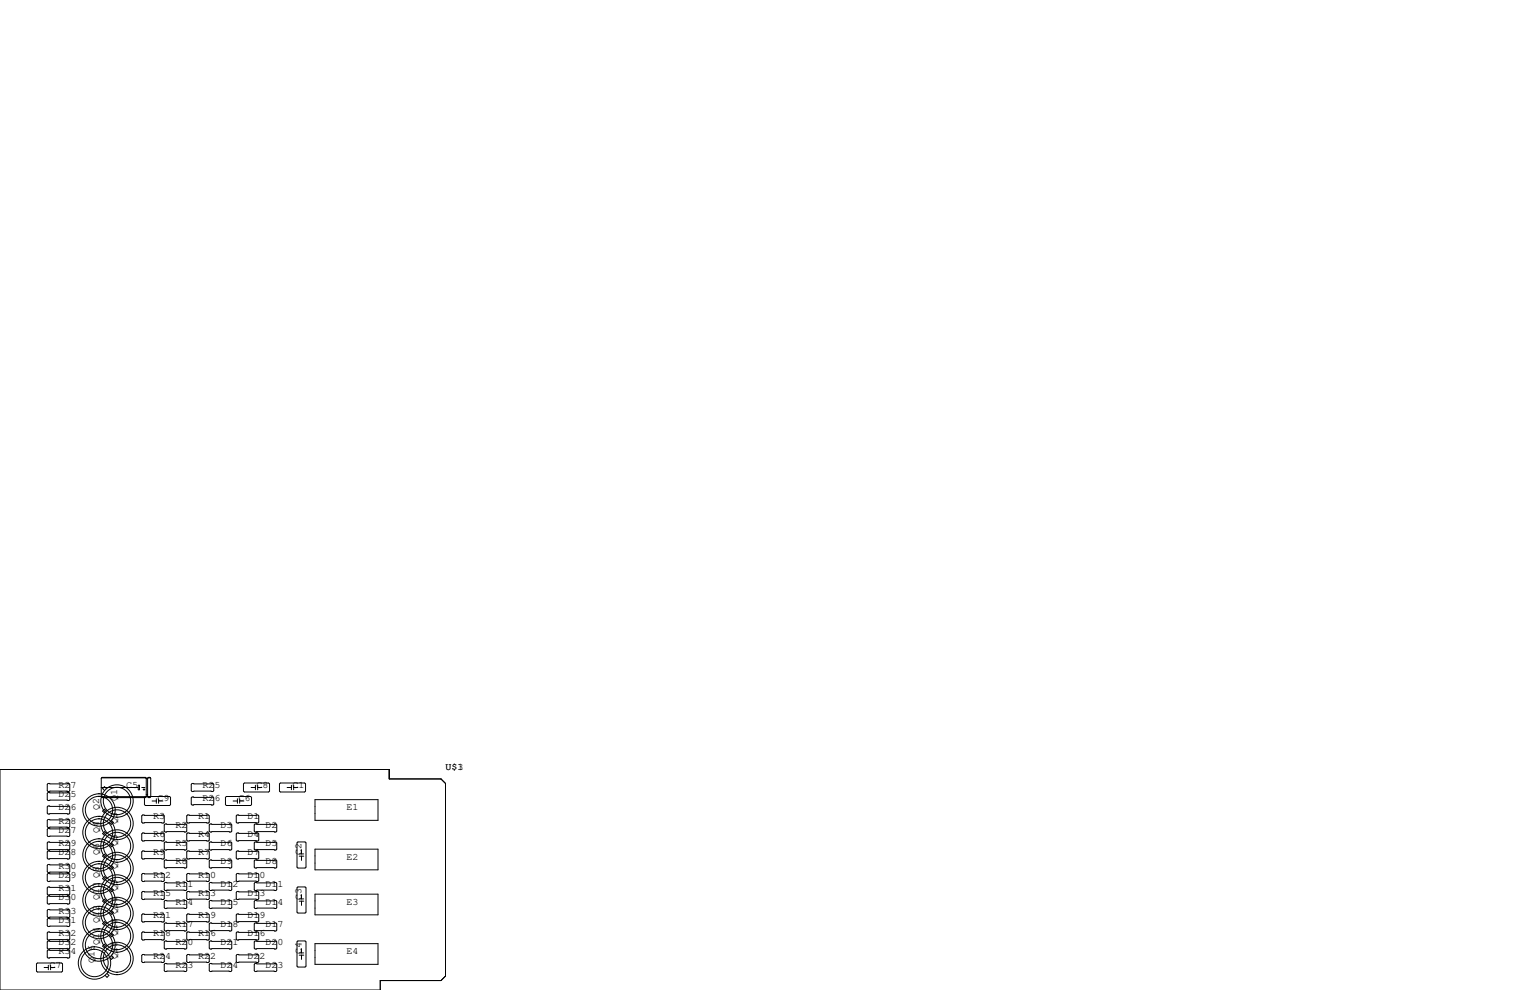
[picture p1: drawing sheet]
<svg xmlns="http://www.w3.org/2000/svg" width="432mm" height="279mm" viewBox="0 0 432 279" stroke-linecap="round" stroke-linejoin="round" font-family="sans-serif">
<g fill="none" stroke="#000" stroke-width=".28">
<path d="M0 217.2h109.9v2.6h14.6l1.2 1.3v54.4l-1.2 1.2h-17.2v2.7h-107.3zM28.7 219.5h12.4M41 219.4h-12.2l-.2 .2v5.3M41 219.4l.3 .2M41 219.4h-12.2M41.3 219.6v5.3l-.3 .2h-12.2l-.2-.2M41.3 219.6h.4M41.3 219.8h.4M41.3 219.7h.4M41.7 219.6v5.3l.2 .2h.4l.2-.2M41.8 219.5h.6M42.3 219.4l.2 .2v5.3"/>
<path d="M42.3 219.4h-.4l-.2 .2M42.3 219.4h-.4M13.6 237.6h5.8l.3 .3v1.7l-.3 .3h-5.8l-.3-.3v-1.7zM13.6 221.1h5.8l.3 .3v1.7l-.3 .3h-5.8l-.3-.3v-1.7zM13.6 231.3h5.8l.3 .2v1.8l-.3 .3h-5.8l-.3-.3v-1.8zM13.6 233.8h5.8l.3 .3v1.7l-.3 .3h-5.8l-.3-.3v-1.7zM13.6 227.5h5.8l.3 .2v1.8l-.3 .2h-5.8l-.3-.2v-1.8zM13.6 223.6h5.8l.3 .3v1.8l-.3 .2h-5.8l-.3-.2v-1.8zM28.6 222.2h10.3M28.6 224.9h13.9M28.8 225h12.2M30 222.6l-.5-.6-.5 .6 .5 .5"/>
<path d="M30 228.9l-.5-.5-.5 .5 .5 .5M30 235.3l-.5-.6-.5 .6 .5 .5M31.5 231.6l.5 .5-.5 .5-.6-.5M31.5 237.9l.5 .6-.5 .5-.6-.5M39 221.6h.4v1.3h-.4zM40 222.2h.9M40.3 230h5.8l.3 .3v1.7l-.3 .3h-5.8l-.3-.3v-1.7zM40.3 235.1h5.8l.3 .2v1.8l-.3 .3h-5.8l-.3-.3v-1.8zM40.4 222.8h.5M40.6 222.6v.5M40.8 225l.2-.2h6.9l.2 .2v2.1l-.2 .2h-6.9l-.2-.2zM41.3 224.3h.4"/>
<path d="M41.4 224.7h.1M41.9 225h.4M42.9 226.1h1.2M44.1 225.4v1.3M44.8 225.4v1.3M44.8 226.1h1.2M46.6 237.6h5.9l.2 .3v1.7l-.2 .3h-5.9l-.2-.3v-1.7zM46.6 232.5h5.9l.2 .3v1.8l-.2 .2h-5.9l-.2-.2v-1.8zM53 230h5.8l.3 .3v1.7l-.3 .3h-5.8l-.3-.3v-1.7zM53 235.1h5.8l.3 .2v1.8l-.3 .3h-5.8l-.3-.3v-1.8zM54.2 224.9h5.9l.2 .3v1.7l-.2 .3h-5.9l-.2-.3v-1.7zM54.2 221.1h5.9l.2 .3v1.7l-.2 .3h-5.9l-.2-.3v-1.7z"/>
<path d="M59.3 237.6h5.9l.2 .3v1.7l-.2 .3h-5.9l-.2-.3v-1.7zM59.3 232.5h5.9l.2 .3v1.8l-.2 .2h-5.9l-.2-.2v-1.8zM63.6 225l.3-.2h6.8l.3 .2v2.1l-.3 .2h-6.8l-.3-.2zM65.8 226.1h1.2M66.9 230h5.9l.2 .3v1.7l-.2 .3h-5.9l-.2-.3v-1.7zM66.9 235.1h5.9l.2 .2v1.8l-.2 .3h-5.9l-.2-.3v-1.8zM67 225.4v1.3M67.6 226.1h1.2M67.6 225.4v1.3M68.7 221.2l.3-.2h6.8l.3 .2v2.1l-.3 .2h-6.8l-.3-.2zM70.9 222.2h1.2M72 237.6h5.9l.2 .3v1.7l-.2 .3h-5.9l-.2-.3v-1.7z"/>
<path d="M72 232.5h5.9l.2 .3v1.8l-.2 .2h-5.9l-.2-.2v-1.8zM72.1 221.6v1.3M72.7 222.2h1.2M72.7 221.6v1.3M78.9 221.2l.2-.2h6.9l.2 .2v2.1l-.2 .2h-6.9l-.2-.2zM81 222.2h1.2M82.2 221.6v1.3M82.9 222.2h1.2M82.9 221.6v1.3M84.1 237.6h2l.3 .3v6.8l-.3 .3h-2l-.3-.3v-6.8zM85.1 239.8v1.2M88.9 225.7h17.8v5.8h-17.8z"/>
<path d="M88.9 239.6h17.8v5.9h-17.8zM13.6 256.7h5.8l.3 .2v1.8l-.3 .3h-5.8l-.3-.3v-1.8zM13.6 240.2h5.8l.3 .2v1.8l-.3 .2h-5.8l-.3-.2v-1.8zM13.6 246.5h5.8l.3 .3v1.7l-.3 .3h-5.8l-.3-.3v-1.7zM13.6 244h5.8l.3 .2v1.8l-.3 .3h-5.8l-.3-.3v-1.8zM13.6 250.3h5.8l.3 .3v1.7l-.3 .3h-5.8l-.3-.3v-1.7zM13.6 252.9h5.8l.3 .2v1.8l-.3 .2h-5.8l-.3-.2v-1.8zM13.6 259.2h5.8l.3 .3v1.7l-.3 .3h-5.8l-.3-.3v-1.7zM30 241.6l-.5-.5-.5 .5 .5 .5M30 248l-.5-.6-.5 .6 .5 .5M30 254.3l-.5-.5-.5 .5 .5 .5M31.5 244.3l.5 .5-.5 .5-.6-.5"/>
<path d="M31.5 250.6l.5 .6-.5 .5-.6-.5M31.5 257l.5 .5-.5 .5-.6-.5M40 246.8l.3-.3h5.8l.3 .3v1.7l-.3 .3h-5.8l-.3-.3zM40 251.8l.3-.2h5.8l.3 .2v1.8l-.3 .3h-5.8l-.3-.3zM40 258.2l.3-.3h5.8l.3 .3v1.8l-.3 .2h-5.8l-.3-.2zM40.3 240.2h5.8l.3 .2v1.8l-.3 .2h-5.8l-.3-.2v-1.8zM46.4 249.3l.2-.3h5.9l.2 .3v1.8l-.2 .2h-5.9l-.2-.2zM46.4 254.4l.2-.3h5.9l.2 .3v1.8l-.2 .2h-5.9l-.2-.2zM46.6 242.7h5.9l.2 .3v1.7l-.2 .3h-5.9l-.2-.3v-1.7zM52.7 246.8l.3-.3h5.8l.3 .3v1.7l-.3 .3h-5.8l-.3-.3zM52.7 251.8l.3-.2h5.8l.3 .2v1.8l-.3 .3h-5.8l-.3-.3zM52.7 258.2l.3-.3h5.8l.3 .3v1.8l-.3 .2h-5.8l-.3-.2z"/>
<path d="M53 240.2h5.8l.3 .2v1.8l-.3 .2h-5.8l-.3-.2v-1.8zM59.1 249.3l.2-.3h5.9l.2 .3v1.8l-.2 .2h-5.9l-.2-.2zM59.1 254.4l.2-.3h5.9l.2 .3v1.8l-.2 .2h-5.9l-.2-.2zM59.3 242.7h5.9l.2 .3v1.7l-.2 .3h-5.9l-.2-.3v-1.7zM66.7 246.8l.2-.3h5.9l.2 .3v1.7l-.2 .3h-5.9l-.2-.3zM66.7 251.8l.2-.2h5.9l.2 .2v1.8l-.2 .3h-5.9l-.2-.3zM66.7 258.2l.2-.3h5.9l.2 .3v1.8l-.2 .2h-5.9l-.2-.2zM66.9 240.2h5.9l.2 .2v1.8l-.2 .2h-5.9l-.2-.2v-1.8zM71.8 249.3l.2-.3h5.9l.2 .3v1.8l-.2 .2h-5.9l-.2-.2zM71.8 254.4l.2-.3h5.9l.2 .3v1.8l-.2 .2h-5.9l-.2-.2zM72 242.7h5.9l.2 .3v1.7l-.2 .3h-5.9l-.2-.3v-1.7zM83.8 250.6l.3-.3h2l.3 .3v6.8l-.3 .3h-2l-.3-.3z"/>
<path d="M84.5 241h1.2M84.5 241.6h1.2M84.5 253.7h1.2M84.5 254.3h1.2M85.1 241.6v1.2M85.1 252.5v1.2M85.1 254.3v1.2M88.9 252.3h17.8v5.9h-17.8zM10.3 272l.2-.2h6.9l.3 .2v2.1l-.3 .2h-6.9l-.2-.2zM12.4 273h1.2M13.3 265.8l.3-.2h5.8l.3 .2v1.8l-.3 .2h-5.8l-.3-.2zM13.6 263h5.8l.3 .3v1.7l-.3 .3h-5.8l-.3-.3v-1.7z"/>
<path d="M13.6 268.1h5.8l.3 .3v1.7l-.3 .3h-5.8l-.3-.3v-1.7zM13.6 272.4v1.3M14.3 272.4v1.3M14.3 273h1.2M30 260.7l-.5-.6-.5 .6 .5 .5M30 267l-.5-.5-.5 .5 .5 .5M30.2 274.8l.5 .5-.5 .5-.5-.5M31.5 269.7l.5 .5-.5 .5-.6-.5M31.5 263.3l.5 .6-.5 .5-.6-.5M40 263.3l.3-.3h5.8l.3 .3v1.7l-.3 .3h-5.8l-.3-.3zM40 269.6l.3-.2h5.8l.3 .2v1.8l-.3 .3h-5.8l-.3-.3zM46.4 260.7l.2-.2h5.9l.2 .2v1.8l-.2 .3h-5.9l-.2-.3z"/>
<path d="M46.4 265.8l.2-.2h5.9l.2 .2v1.8l-.2 .2h-5.9l-.2-.2zM46.4 272.2l.2-.3h5.9l.2 .3v1.7l-.2 .3h-5.9l-.2-.3zM52.7 263.3l.3-.3h5.8l.3 .3v1.7l-.3 .3h-5.8l-.3-.3zM52.7 269.6l.3-.2h5.8l.3 .2v1.8l-.3 .3h-5.8l-.3-.3zM59.1 260.7l.2-.2h5.9l.2 .2v1.8l-.2 .3h-5.9l-.2-.3zM59.1 265.8l.2-.2h5.9l.2 .2v1.8l-.2 .2h-5.9l-.2-.2zM59.1 272.2l.2-.3h5.9l.2 .3v1.7l-.2 .3h-5.9l-.2-.3zM66.7 263.3l.2-.3h5.9l.2 .3v1.7l-.2 .3h-5.9l-.2-.3zM66.7 269.6l.2-.2h5.9l.2 .2v1.8l-.2 .3h-5.9l-.2-.3zM71.8 260.7l.2-.2h5.9l.2 .2v1.8l-.2 .3h-5.9l-.2-.3zM71.8 265.8l.2-.2h5.9l.2 .2v1.8l-.2 .2h-5.9l-.2-.2zM71.8 272.2l.2-.3h5.9l.2 .3v1.7l-.2 .3h-5.9l-.2-.3z"/>
<path d="M83.8 265.8l.3-.2h2l.3 .2v6.9l-.3 .2h-2l-.3-.2zM84.5 268.9h1.2M84.5 269.6h1.2M85.1 267.7v1.2M85.1 269.6v1.2M88.9 266.3h17.8v5.9h-17.8z"/>
<circle cx="27.9" cy="235" r="3.9"/>
<circle cx="27.9" cy="228.6" r="3.9"/>
<circle cx="27.9" cy="228.6" r="4.6"/>
<circle cx="27.9" cy="235" r="4.6"/>
<circle cx="33" cy="238.8" r="4.6"/>
<circle cx="33" cy="226.1" r="4.6"/>
<circle cx="33" cy="232.4" r="4.6"/>
<circle cx="33" cy="226.1" r="3.9"/>
<circle cx="33" cy="232.4" r="3.9"/>
<circle cx="33" cy="238.8" r="3.9"/>
<circle cx="27.9" cy="241.3" r="3.9"/>
<circle cx="27.9" cy="247.7" r="3.9"/>
<circle cx="27.9" cy="254" r="3.9"/>
<circle cx="27.9" cy="254" r="4.6"/>
<circle cx="27.9" cy="247.7" r="4.6"/>
<circle cx="27.9" cy="241.3" r="4.6"/>
<circle cx="33" cy="245.1" r="4.6"/>
<circle cx="33" cy="257.8" r="4.6"/>
<circle cx="33" cy="251.5" r="4.6"/>
<circle cx="33" cy="257.8" r="3.9"/>
<circle cx="33" cy="251.5" r="3.9"/>
<circle cx="33" cy="245.1" r="3.9"/>
<circle cx="26.7" cy="271.8" r="3.9"/>
<circle cx="26.7" cy="271.8" r="4.6"/>
<circle cx="27.9" cy="260.4" r="3.9"/>
<circle cx="27.9" cy="266.7" r="3.9"/>
<circle cx="27.9" cy="266.7" r="4.6"/>
<circle cx="27.9" cy="260.4" r="4.6"/>
<circle cx="33" cy="270.5" r="4.6"/>
<circle cx="33" cy="264.2" r="4.6"/>
<circle cx="33" cy="270.5" r="3.9"/>
<circle cx="33" cy="264.2" r="3.9"/>
</g>
<g font-size="2.8">
<text x="125.7" y="217.2">U$1</text>
<text x="125.7" y="217.2">U$3</text>
<text x="16.5" y="222.2">R27</text>
<text x="16.5" y="224.8">D25</text>
<text x="33" y="226.1" transform="rotate(-90 33 226.1)">Q1</text>
<text x="35.6" y="222.2">C5</text>
<text x="44.4" y="226.1">C9</text>
<text x="57.1" y="222.2">R25</text>
<text x="57.1" y="226.1">R26</text>
<text x="67.3" y="226.1">C6</text>
<text x="72.4" y="222.2">C8</text>
<text x="82.5" y="222.2">C1</text>
<text x="16.5" y="232.4">R28</text>
<text x="16.5" y="228.6">D26</text>
<text x="27.9" y="228.6" transform="rotate(-90 27.9 228.6)">Q2</text>
<text x="33" y="232.4" transform="rotate(-90 33 232.4)">Q3</text>
<text x="43.2" y="231.1">R3</text>
<text x="49.5" y="233.7">R2</text>
<text x="55.9" y="231.1">R1</text>
<text x="62.2" y="233.7">D3</text>
<text x="69.8" y="231.1">D1</text>
<text x="74.9" y="233.7">D2</text>
<text x="97.8" y="228.6">E1</text>
<text x="16.5" y="238.8">R29</text>
<text x="16.5" y="234.9">D27</text>
<text x="27.9" y="234.9" transform="rotate(-90 27.9 234.9)">Q4</text>
<text x="33" y="238.8" transform="rotate(-90 33 238.8)">Q5</text>
<text x="43.2" y="236.2">R6</text>
<text x="49.5" y="238.8">R5</text>
<text x="55.9" y="236.2">R4</text>
<text x="62.2" y="238.8">D6</text>
<text x="69.8" y="236.2">D4</text>
<text x="74.9" y="238.8">D5</text>
<text x="16.5" y="245.1">R30</text>
<text x="16.5" y="241.3">D28</text>
<text x="27.9" y="241.3" transform="rotate(-90 27.9 241.3)">Q6</text>
<text x="33" y="245.1" transform="rotate(-90 33 245.1)">Q7</text>
<text x="43.2" y="241.3">R9</text>
<text x="49.5" y="243.8">R8</text>
<text x="55.9" y="241.3">R7</text>
<text x="62.2" y="243.8">D9</text>
<text x="69.8" y="241.3">D7</text>
<text x="74.9" y="243.8">D8</text>
<text x="85.1" y="241.3" transform="rotate(-90 85.1 241.3)">C2</text>
<text x="97.8" y="242.6">E2</text>
<text x="16.5" y="251.5">R31</text>
<text x="16.5" y="247.6">D29</text>
<text x="43.2" y="247.6">R12</text>
<text x="49.5" y="250.2">R11</text>
<text x="55.9" y="247.6">R10</text>
<text x="62.2" y="250.2">D12</text>
<text x="69.8" y="247.6">D10</text>
<text x="74.9" y="250.2">D11</text>
<text x="16.5" y="257.8">R33</text>
<text x="16.5" y="254">D30</text>
<text x="43.2" y="252.7">R15</text>
<text x="49.5" y="255.3">R14</text>
<text x="55.9" y="252.7">R13</text>
<text x="62.2" y="255.3">D15</text>
<text x="69.8" y="252.7">D13</text>
<text x="74.9" y="255.3">D14</text>
<text x="85.1" y="254" transform="rotate(-90 85.1 254)">C3</text>
<text x="97.8" y="255.3">E3</text>
<text x="16.5" y="260.3">D31</text>
<text x="43.2" y="259.1">R21</text>
<text x="49.5" y="261.6">R17</text>
<text x="55.9" y="259.1">R19</text>
<text x="62.2" y="261.6">D18</text>
<text x="69.8" y="259.1">D19</text>
<text x="74.9" y="261.6">D17</text>
<text x="16.5" y="264.2">R32</text>
<text x="16.5" y="269.2">R34</text>
<text x="16.5" y="266.7">D32</text>
<text x="27.9" y="266.7" transform="rotate(-90 27.9 266.7)">Q14 Q12 Q10 Q8</text>
<text x="43.2" y="264.2">R18</text>
<text x="49.5" y="266.7">R20</text>
<text x="55.9" y="264.2">R16</text>
<text x="62.2" y="266.7">D21</text>
<text x="69.8" y="264.2">D16</text>
<text x="74.9" y="266.7">D20</text>
<text x="85.1" y="269.2" transform="rotate(-90 85.1 269.2)">C4</text>
<text x="97.8" y="269.2">E4</text>
<text x="14" y="273">C7</text>
<text x="26.7" y="271.8" transform="rotate(-90 26.7 271.8)">Q16</text>
<text x="33" y="270.5" transform="rotate(-90 33 270.5)">Q15 Q13 Q11 Q9</text>
<text x="43.2" y="270.5">R24</text>
<text x="49.5" y="273">R23</text>
<text x="55.9" y="270.5">R22</text>
<text x="62.2" y="273">D24</text>
<text x="69.8" y="270.5">D22</text>
<text x="74.9" y="273">D23</text>
</g>
</svg>
